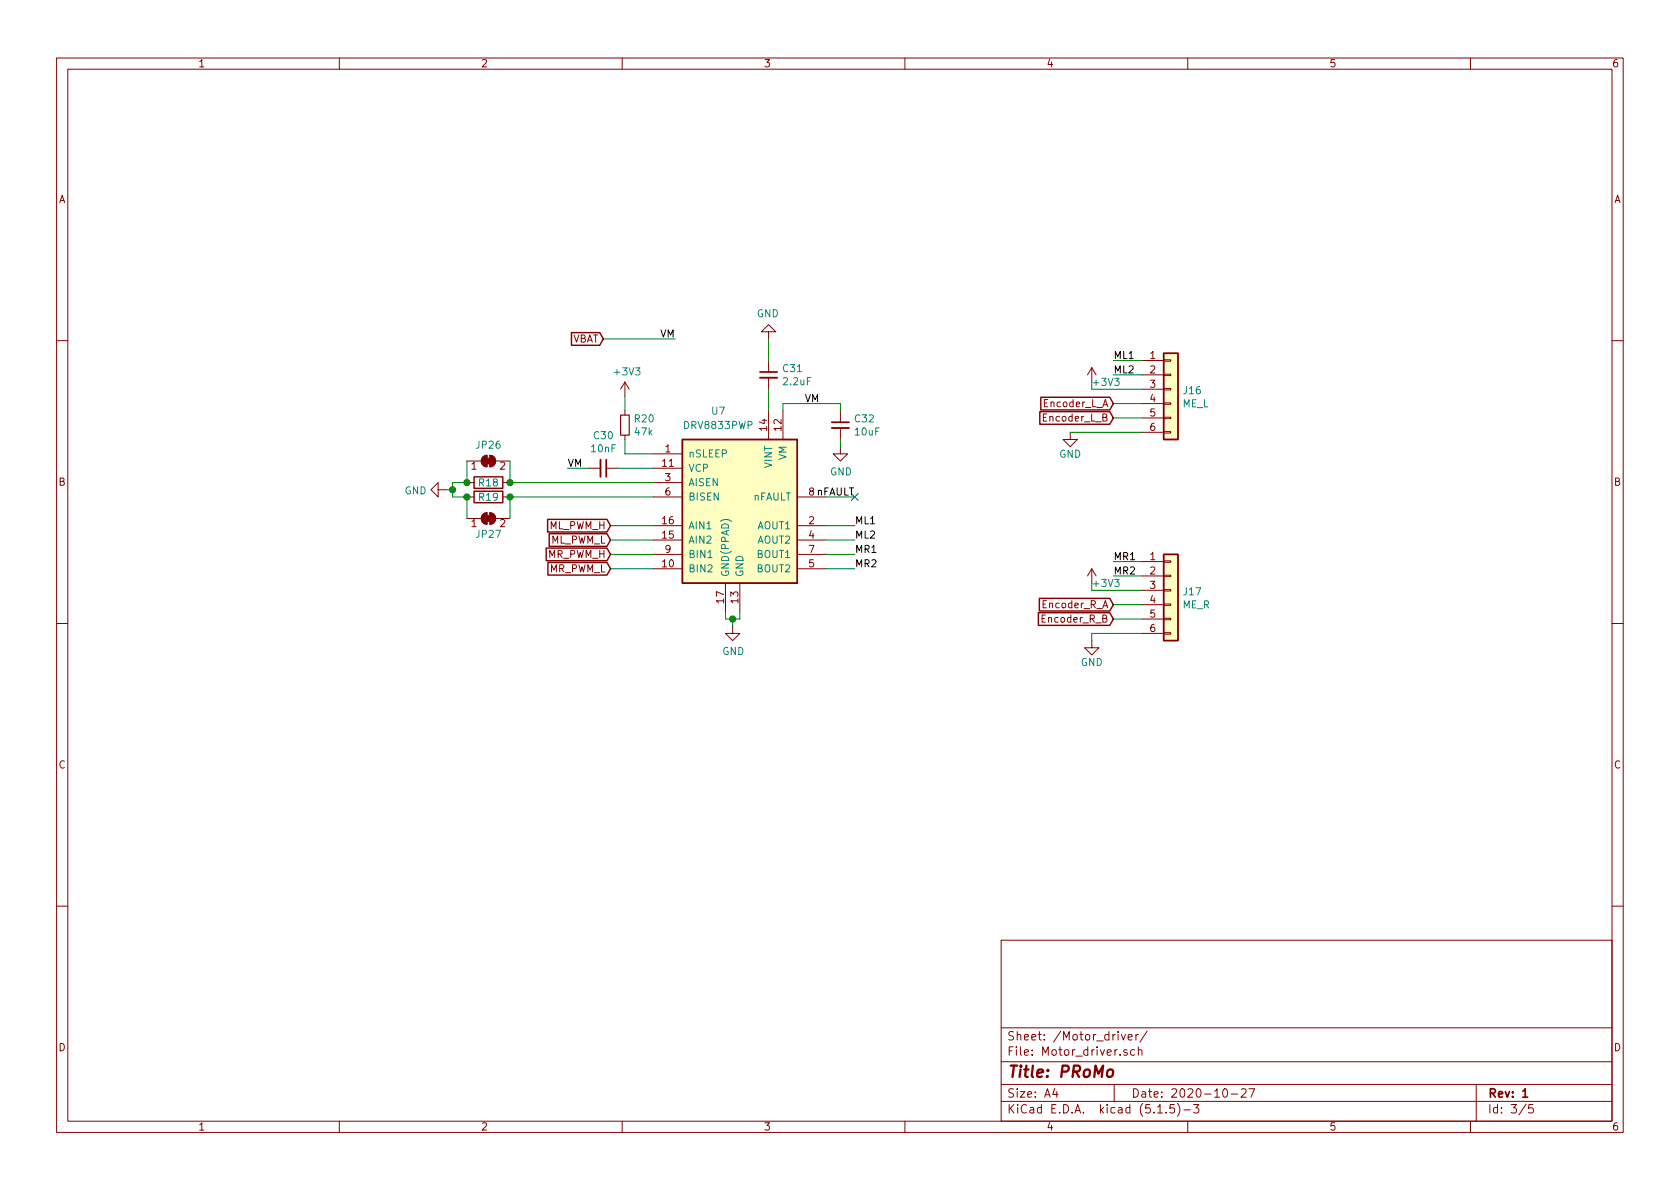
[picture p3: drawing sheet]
EESchema Schematic File Version 4
EELAYER 30 0
EELAYER END
$Descr A4 11693 8268
encoding utf-8
Sheet 3 5
Title "PRoMo"
Date "2020-10-27"
Rev "1"
Comp ""
Comment1 ""
Comment2 ""
Comment3 ""
Comment4 ""
$EndDescr
$Comp
L Driver_Motor:DRV8833PWP U?
U 1 1
P 5150 3550
AR Path="/5F9E8178" Ref="U?"  Part="1" 
AR Path="/5F9DA82B/5F9E8178" Ref="U7"  Part="1" 
F 0 "U7" H 5000 4250 50  0000 C CNN
F 1 "DRV8833PWP" H 5000 4150 50  0000 C CNN
F 2 "Package_SO:HTSSOP-16-1EP_4.4x5mm_P0.65mm_EP3.4x5mm_Mask2.46x2.31mm_ThermalVias" H 5600 4000 50  0001 L CNN
F 3 "http://www.ti.com/lit/ds/symlink/drv8833.pdf" H 5000 4100 50  0001 C CNN
F 4 "C50506" H 5150 3550 50  0001 C CNN "LCSC"
F 5 "Extended" H 5150 3550 50  0001 C CNN "Catalog"
	1    5150 3550
	1    0    0    -1  
$EndComp
$Comp
L Device:R_Small R?
U 1 1
P 4350 2950
AR Path="/5F9E817E" Ref="R?"  Part="1" 
AR Path="/5F9DA82B/5F9E817E" Ref="R20"  Part="1" 
F 0 "R20" H 4409 2996 50  0000 L CNN
F 1 "47k" H 4409 2905 50  0000 L CNN
F 2 "Resistor_SMD:R_0805_2012Metric_Pad1.15x1.40mm_HandSolder" H 4350 2950 50  0001 C CNN
F 3 "~" H 4350 2950 50  0001 C CNN
F 4 "C17713" H 4350 2950 50  0001 C CNN "LCSC"
F 5 "Basic" H 4350 2950 50  0001 C CNN "Catalog"
	1    4350 2950
	1    0    0    -1  
$EndComp
$Comp
L power:+3V3 #PWR?
U 1 1
P 4350 2750
AR Path="/5F9E8184" Ref="#PWR?"  Part="1" 
AR Path="/5F9DA82B/5F9E8184" Ref="#PWR096"  Part="1" 
F 0 "#PWR096" H 4350 2600 50  0001 C CNN
F 1 "+3V3" H 4365 2923 50  0000 C CNN
F 2 "" H 4350 2750 50  0001 C CNN
F 3 "" H 4350 2750 50  0001 C CNN
	1    4350 2750
	1    0    0    -1  
$EndComp
Wire Wire Line
	4350 2750 4350 2850
Wire Wire Line
	4350 3050 4350 3150
Wire Wire Line
	4350 3150 4550 3150
$Comp
L Device:C_Small C?
U 1 1
P 5350 2600
AR Path="/5F9E818D" Ref="C?"  Part="1" 
AR Path="/5F9DA82B/5F9E818D" Ref="C31"  Part="1" 
F 0 "C31" H 5442 2646 50  0000 L CNN
F 1 "2.2uF" H 5442 2555 50  0000 L CNN
F 2 "Capacitor_SMD:C_0805_2012Metric_Pad1.15x1.40mm_HandSolder" H 5350 2600 50  0001 C CNN
F 3 "~" H 5350 2600 50  0001 C CNN
F 4 "C49217" H 5350 2600 50  0001 C CNN "LCSC"
F 5 "Basic" H 5350 2600 50  0001 C CNN "Catalog"
	1    5350 2600
	1    0    0    -1  
$EndComp
Wire Wire Line
	5350 2700 5350 2850
$Comp
L power:GND #PWR?
U 1 1
P 5350 2350
AR Path="/5F9E8194" Ref="#PWR?"  Part="1" 
AR Path="/5F9DA82B/5F9E8194" Ref="#PWR098"  Part="1" 
F 0 "#PWR098" H 5350 2100 50  0001 C CNN
F 1 "GND" H 5355 2177 50  0000 C CNN
F 2 "" H 5350 2350 50  0001 C CNN
F 3 "" H 5350 2350 50  0001 C CNN
	1    5350 2350
	-1   0    0    1   
$EndComp
Wire Wire Line
	5350 2350 5350 2500
$Comp
L power:GND #PWR?
U 1 1
P 5100 4350
AR Path="/5F9E819B" Ref="#PWR?"  Part="1" 
AR Path="/5F9DA82B/5F9E819B" Ref="#PWR097"  Part="1" 
F 0 "#PWR097" H 5100 4100 50  0001 C CNN
F 1 "GND" H 5105 4177 50  0000 C CNN
F 2 "" H 5100 4350 50  0001 C CNN
F 3 "" H 5100 4350 50  0001 C CNN
	1    5100 4350
	1    0    0    -1  
$EndComp
Wire Wire Line
	5450 2850 5450 2800
Wire Wire Line
	5450 2800 5850 2800
Wire Wire Line
	5850 2800 5850 2850
$Comp
L power:GND #PWR?
U 1 1
P 5850 3100
AR Path="/5F9E81AA" Ref="#PWR?"  Part="1" 
AR Path="/5F9DA82B/5F9E81AA" Ref="#PWR099"  Part="1" 
F 0 "#PWR099" H 5850 2850 50  0001 C CNN
F 1 "GND" H 5855 2927 50  0000 C CNN
F 2 "" H 5850 3100 50  0001 C CNN
F 3 "" H 5850 3100 50  0001 C CNN
	1    5850 3100
	1    0    0    -1  
$EndComp
Wire Wire Line
	5850 3050 5850 3100
Text Label 5600 2800 0    50   ~ 0
VM
$Comp
L Device:C_Small C?
U 1 1
P 4200 3250
AR Path="/5F9E81B2" Ref="C?"  Part="1" 
AR Path="/5F9DA82B/5F9E81B2" Ref="C30"  Part="1" 
F 0 "C30" V 3971 3250 50  0000 C CNN
F 1 "10nF" V 4062 3250 50  0000 C CNN
F 2 "Capacitor_SMD:C_0805_2012Metric_Pad1.15x1.40mm_HandSolder" H 4200 3250 50  0001 C CNN
F 3 "~" H 4200 3250 50  0001 C CNN
F 4 "C1710" V 4200 3250 50  0001 C CNN "LCSC"
F 5 "Basic" H 4200 3250 50  0001 C CNN "Catalog"
	1    4200 3250
	0    1    1    0   
$EndComp
Text Label 3950 3250 0    50   ~ 0
VM
$Comp
L Device:R R?
U 1 1
P 3400 3450
AR Path="/5F9E81BB" Ref="R?"  Part="1" 
AR Path="/5F9DA82B/5F9E81BB" Ref="R19"  Part="1" 
F 0 "R19" V 3400 3450 50  0000 C CNN
F 1 "Sense" V 3284 3450 50  0001 C CNN
F 2 "Resistor_SMD:R_2512_6332Metric_Pad1.52x3.35mm_HandSolder" V 3330 3450 50  0001 C CNN
F 3 "~" H 3400 3450 50  0001 C CNN
	1    3400 3450
	0    1    1    0   
$EndComp
$Comp
L Device:R R?
U 1 1
P 3400 3350
AR Path="/5F9E81C1" Ref="R?"  Part="1" 
AR Path="/5F9DA82B/5F9E81C1" Ref="R18"  Part="1" 
F 0 "R18" V 3400 3350 50  0000 C CNN
F 1 "Sense" V 3284 3350 50  0001 C CNN
F 2 "Resistor_SMD:R_2512_6332Metric_Pad1.52x3.35mm_HandSolder" V 3330 3350 50  0001 C CNN
F 3 "~" H 3400 3350 50  0001 C CNN
	1    3400 3350
	0    1    1    0   
$EndComp
Wire Wire Line
	3550 3350 4550 3350
Wire Wire Line
	3550 3450 4550 3450
$Comp
L power:GND #PWR?
U 1 1
P 3100 3400
AR Path="/5F9E81C9" Ref="#PWR?"  Part="1" 
AR Path="/5F9DA82B/5F9E81C9" Ref="#PWR095"  Part="1" 
F 0 "#PWR095" H 3100 3150 50  0001 C CNN
F 1 "GND" V 3105 3272 50  0000 R CNN
F 2 "" H 3100 3400 50  0001 C CNN
F 3 "" H 3100 3400 50  0001 C CNN
	1    3100 3400
	0    1    1    0   
$EndComp
Wire Wire Line
	3250 3350 3150 3350
Wire Wire Line
	3150 3350 3150 3400
Wire Wire Line
	3150 3400 3100 3400
Wire Wire Line
	3250 3450 3150 3450
Wire Wire Line
	3150 3450 3150 3400
Connection ~ 3150 3400
Connection ~ 3550 3350
Connection ~ 3250 3350
Connection ~ 3550 3450
Connection ~ 3250 3450
Wire Wire Line
	5750 3650 5950 3650
Wire Wire Line
	5750 3950 5950 3950
Wire Wire Line
	5750 3850 5950 3850
Wire Wire Line
	5750 3750 5950 3750
Wire Wire Line
	4550 3650 4250 3650
Wire Wire Line
	4550 3750 4250 3750
Wire Wire Line
	4550 3850 4250 3850
Wire Wire Line
	4550 3950 4250 3950
Text GLabel 4250 3650 0    50   Input ~ 0
ML_PWM_H
Text GLabel 4250 3750 0    50   Input ~ 0
ML_PWM_L
Text GLabel 4250 3850 0    50   Input ~ 0
MR_PWM_H
Text GLabel 4250 3950 0    50   Input ~ 0
MR_PWM_L
Text Label 4700 2350 2    50   ~ 0
VM
Wire Wire Line
	5750 3450 5950 3450
Text Label 5950 3450 2    50   ~ 0
nFAULT
Wire Wire Line
	7950 2500 7750 2500
Wire Wire Line
	7950 2600 7750 2600
Wire Wire Line
	7950 2800 7750 2800
Wire Wire Line
	7950 2900 7750 2900
Wire Wire Line
	7950 3900 7750 3900
Wire Wire Line
	7950 4000 7750 4000
Wire Wire Line
	7950 4200 7750 4200
Wire Wire Line
	7950 4300 7750 4300
Text Label 5950 3750 0    50   ~ 0
ML2
Text Label 5950 3850 0    50   ~ 0
MR1
Text Label 5950 3950 0    50   ~ 0
MR2
Text Label 7750 2500 0    50   ~ 0
ML1
Text Label 5950 3650 0    50   ~ 0
ML1
Text Label 7750 2600 0    50   ~ 0
ML2
Text Label 7750 3900 0    50   ~ 0
MR1
Text Label 7750 4000 0    50   ~ 0
MR2
$Comp
L power:+3V3 #PWR?
U 1 1
P 7600 2650
AR Path="/5F9E8228" Ref="#PWR?"  Part="1" 
AR Path="/5F9DA82B/5F9E8228" Ref="#PWR0101"  Part="1" 
F 0 "#PWR0101" H 7600 2500 50  0001 C CNN
F 1 "+3V3" H 7700 2650 50  0000 C CNN
F 2 "" H 7600 2650 50  0001 C CNN
F 3 "" H 7600 2650 50  0001 C CNN
	1    7600 2650
	1    0    0    -1  
$EndComp
$Comp
L power:+3V3 #PWR?
U 1 1
P 7600 4050
AR Path="/5F9E822E" Ref="#PWR?"  Part="1" 
AR Path="/5F9DA82B/5F9E822E" Ref="#PWR0102"  Part="1" 
F 0 "#PWR0102" H 7600 3900 50  0001 C CNN
F 1 "+3V3" H 7700 4050 50  0000 C CNN
F 2 "" H 7600 4050 50  0001 C CNN
F 3 "" H 7600 4050 50  0001 C CNN
	1    7600 4050
	1    0    0    -1  
$EndComp
Wire Wire Line
	7600 2650 7600 2700
Wire Wire Line
	7600 2700 7950 2700
Wire Wire Line
	7600 4050 7600 4100
Wire Wire Line
	7600 4100 7950 4100
$Comp
L power:GND #PWR?
U 1 1
P 7450 3000
AR Path="/5F9E8238" Ref="#PWR?"  Part="1" 
AR Path="/5F9DA82B/5F9E8238" Ref="#PWR0100"  Part="1" 
F 0 "#PWR0100" H 7450 2750 50  0001 C CNN
F 1 "GND" H 7450 2850 50  0000 C CNN
F 2 "" H 7450 3000 50  0001 C CNN
F 3 "" H 7450 3000 50  0001 C CNN
	1    7450 3000
	1    0    0    -1  
$EndComp
$Comp
L power:GND #PWR?
U 1 1
P 7600 4450
AR Path="/5F9E823E" Ref="#PWR?"  Part="1" 
AR Path="/5F9DA82B/5F9E823E" Ref="#PWR0103"  Part="1" 
F 0 "#PWR0103" H 7600 4200 50  0001 C CNN
F 1 "GND" H 7600 4300 50  0000 C CNN
F 2 "" H 7600 4450 50  0001 C CNN
F 3 "" H 7600 4450 50  0001 C CNN
	1    7600 4450
	1    0    0    -1  
$EndComp
Wire Wire Line
	7600 4450 7600 4400
Wire Wire Line
	7600 4400 7950 4400
Text GLabel 7750 2800 0    50   Input ~ 0
Encoder_L_A
Text GLabel 7750 2900 0    50   Input ~ 0
Encoder_L_B
Text GLabel 7750 4200 0    50   Input ~ 0
Encoder_R_A
Text GLabel 7750 4300 0    50   Input ~ 0
Encoder_R_B
Wire Wire Line
	7450 3000 7950 3000
Wire Wire Line
	5050 4250 5050 4300
Wire Wire Line
	5050 4300 5100 4300
Wire Wire Line
	5100 4300 5100 4350
Wire Wire Line
	5100 4300 5150 4300
Wire Wire Line
	5150 4300 5150 4250
Connection ~ 5100 4300
Text GLabel 4200 2350 0    50   Input ~ 0
VBAT
Wire Wire Line
	4200 2350 4700 2350
NoConn ~ 5950 3450
$Comp
L Connector_Generic:Conn_01x06 J16
U 1 1
P 8150 2700
F 0 "J16" H 8230 2692 50  0000 L CNN
F 1 "ME_L" H 8230 2601 50  0000 L CNN
F 2 "Connector_PinHeader_2.54mm:PinHeader_1x06_P2.54mm_Vertical" H 8150 2700 50  0001 C CNN
F 3 "~" H 8150 2700 50  0001 C CNN
	1    8150 2700
	1    0    0    -1  
$EndComp
$Comp
L Connector_Generic:Conn_01x06 J17
U 1 1
P 8150 4100
F 0 "J17" H 8230 4092 50  0000 L CNN
F 1 "ME_R" H 8230 4001 50  0000 L CNN
F 2 "Connector_PinHeader_2.54mm:PinHeader_1x06_P2.54mm_Vertical" H 8150 4100 50  0001 C CNN
F 3 "~" H 8150 4100 50  0001 C CNN
	1    8150 4100
	1    0    0    -1  
$EndComp
$Comp
L Device:C_Small C?
U 1 1
P 5850 2950
AR Path="/60F02696" Ref="C?"  Part="1" 
AR Path="/5F9DA82B/60F02696" Ref="C32"  Part="1" 
F 0 "C32" H 5942 2996 50  0000 L CNN
F 1 "10uF" H 5942 2905 50  0000 L CNN
F 2 "Capacitor_SMD:C_0805_2012Metric_Pad1.15x1.40mm_HandSolder" H 5850 2950 50  0001 C CNN
F 3 "~" H 5850 2950 50  0001 C CNN
F 4 "C15850" H 5850 2950 50  0001 C CNN "LCSC"
F 5 "Basic" H 5850 2950 50  0001 C CNN "Catalog"
	1    5850 2950
	1    0    0    -1  
$EndComp
$Comp
L Jumper:SolderJumper_2_Bridged JP26
U 1 1
P 3400 3200
F 0 "JP26" H 3400 3313 50  0000 C CNN
F 1 "SolderJumper_2_Bridged" H 3400 3314 50  0001 C CNN
F 2 "Jumper:SolderJumper-2_P1.3mm_Bridged_Pad1.0x1.5mm" H 3400 3200 50  0001 C CNN
F 3 "~" H 3400 3200 50  0001 C CNN
	1    3400 3200
	1    0    0    -1  
$EndComp
Wire Wire Line
	4550 3250 4300 3250
Wire Wire Line
	4100 3250 3950 3250
$Comp
L Jumper:SolderJumper_2_Bridged JP27
U 1 1
P 3400 3600
F 0 "JP27" H 3400 3713 50  0000 C CNN
F 1 "SolderJumper_2_Bridged" H 3400 3714 50  0001 C CNN
F 2 "Jumper:SolderJumper-2_P1.3mm_Bridged_Pad1.0x1.5mm" H 3400 3600 50  0001 C CNN
F 3 "~" H 3400 3600 50  0001 C CNN
	1    3400 3600
	1    0    0    1   
$EndComp
Wire Wire Line
	3250 3200 3250 3350
Wire Wire Line
	3250 3450 3250 3600
Wire Wire Line
	3550 3200 3550 3350
Wire Wire Line
	3550 3450 3550 3600
$EndSCHEMATC
